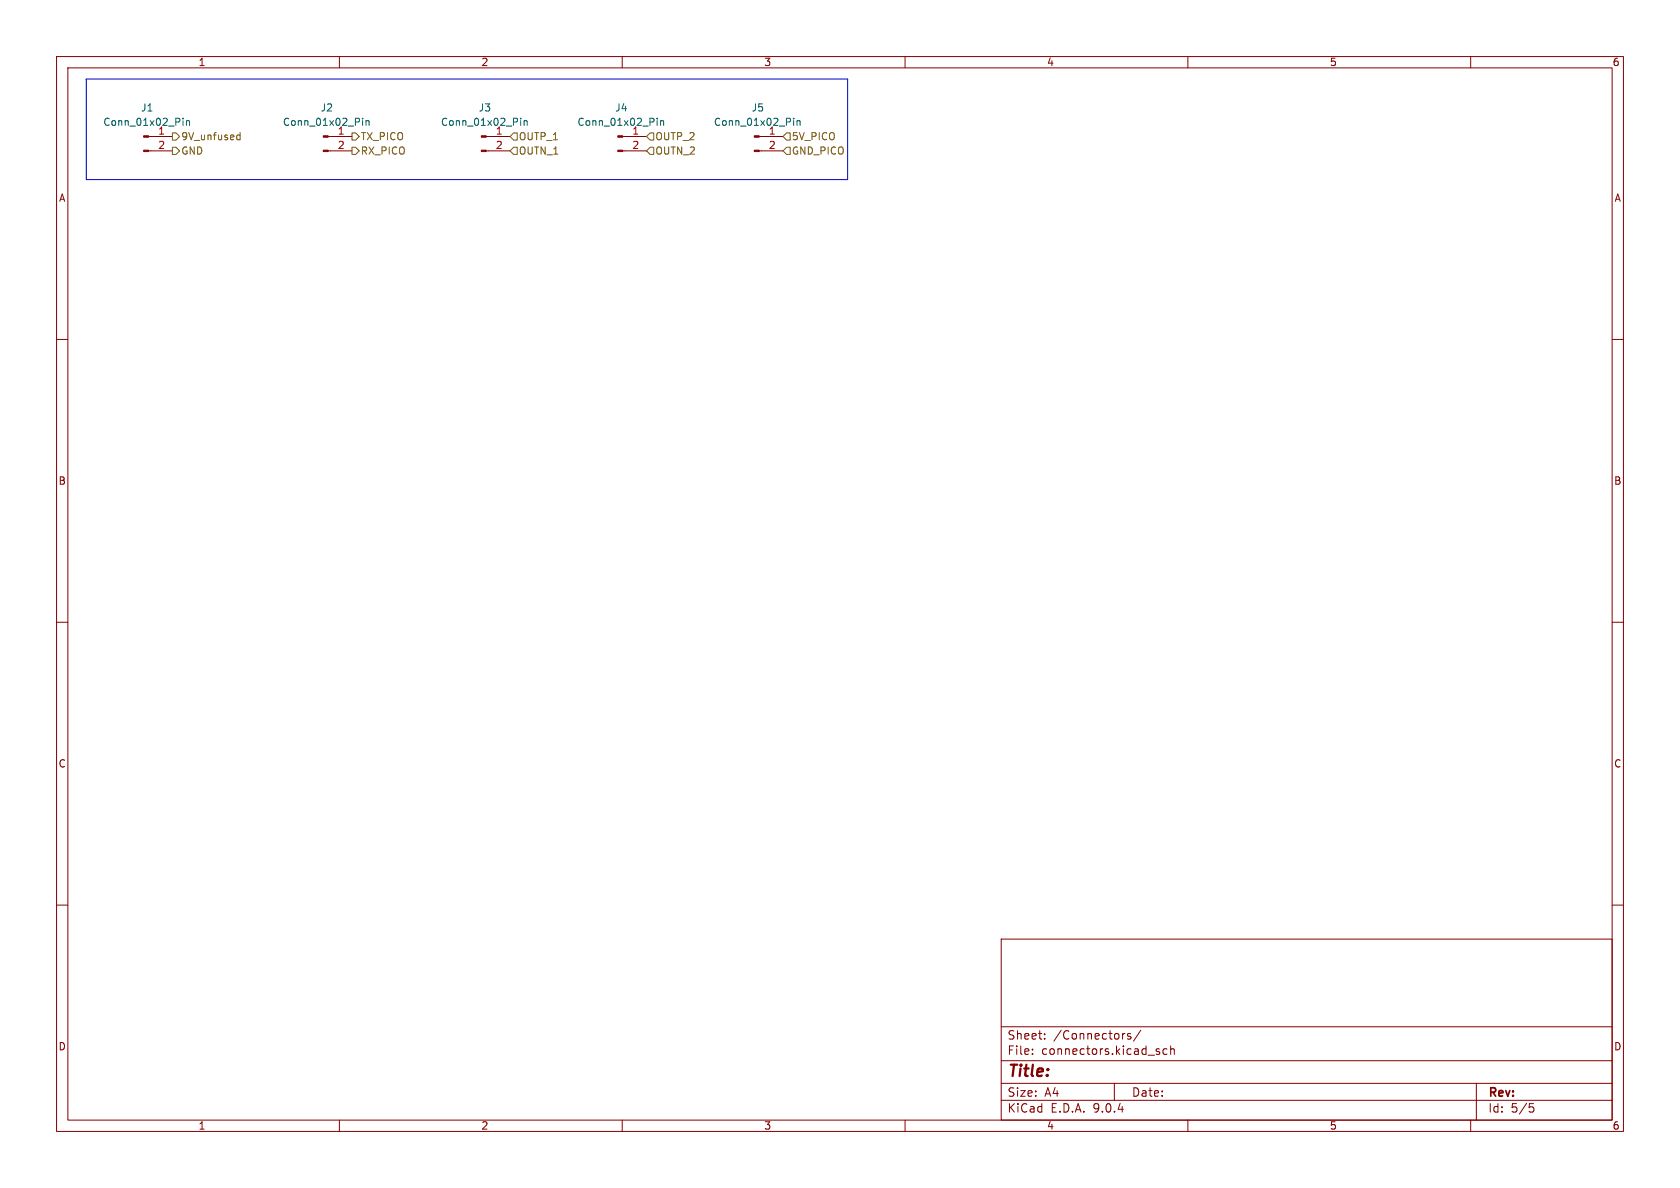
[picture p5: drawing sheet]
<svg xmlns="http://www.w3.org/2000/svg" width="297mm" height="210mm" viewBox="0 0 297 210" stroke-linecap="round" stroke-linejoin="round" font-family="sans-serif">
<g fill="none" stroke="#840000" stroke-width=".18">
<path d="M10 10h277v190h-277zM12 12h273v186h-273zM60 10v2M110 10v2M160 10v2M210 10v2M260 10v2M26.3 24.1h4.2M26.3 26.7h4.2M58 24.1h4.2M58 26.7h4.2M86 24.1h4.2"/>
<path d="M86 26.7h4.2M110.1 24.1h4.2M110.1 26.7h4.2M134.2 24.1h4.2M134.2 26.7h4.2M10 60h2M285 60h2M10 110h2M285 110h2M10 160h2M177 166h108v32h-108zM285 160h2"/>
<path d="M60 198v2M110 198v2M160 198v2M177 194.5h108M177 191.5h108M177 187.5h108M177 181.5h108M182.5 186.3v.1M182.5 185.5v.1M184.7 183.6v.1M184.7 182.8v.1M197 191.5v3"/>
<path d="M198.7 182.7h.2M199.9 182.8l-.4-.1-.2 .2 .1 .2 .5 .2v.3h-.6M201.7 182.1l-1.3 2M204.6 185.9l.4 .1v.2l-.2 .2h-.3M204.6 185.4l.4 .1M206.3 185.5l-.4-.1-.3 .3v.4l.1 .2h.6M207 185.5l.2-.1 .3 .1 .1 .9M207 184.9v1.5M210 198v2M260 198v2M261 191.5v6.5M270.4 195.1h.7"/>
<path d="M270.5 195.7h.4l.3 .3-.2 .5-.5 .1"/>
</g>
<g fill="#840000" stroke="#840000" stroke-width=".18">
<path d="M25.4 24h.9v.3h-.9z"/>
<path d="M25.4 26.5h.9v.3h-.9z"/>
<path d="M57.1 24h.9v.3h-.9z"/>
<path d="M57.1 26.5h.9v.3h-.9z"/>
<path d="M109.2 24h.9v.3h-.9z"/>
<path d="M109.2 26.5h.9v.3h-.9z"/>
<path d="M85.1 24h.9v.3h-.9z"/>
<path d="M85.1 26.5h.9v.3h-.9z"/>
<path d="M133.3 24h.9v.3h-.9z"/>
<path d="M133.3 26.5h.9v.3h-.9z"/>
</g>
<g fill="none" stroke="#006464" stroke-width=".18">
<path d="M32.4 20.9v.1M32.4 21.3v.9M33 21.3v.9M33 21.4l.1-.1 .3 .1 .1 .8M64.1 20.9v.1M64.1 21.3v.9M64.7 21.4l.2-.1 .3 .1 .1 .8M64.7 21.3v.9M92 20.9v.1M92 21.3v.9M92.6 21.4l.2-.1 .3 .1 .1 .8M92.6 21.3v.9"/>
<path d="M116.2 20.9v.1M116.2 21.3v.9M116.8 21.4l.2-.1 .3 .1v.8M116.8 21.3v.9M140.3 20.9v.1M140.3 21.3v.9M140.9 21.4l.2-.1 .3 .1 .1 .8M140.9 21.3v.9"/>
</g>
<g fill="none" stroke="#725600" stroke-width=".18">
<path d="M30.5 26h.6l.6 .7-.6 .6h-.6zM30.5 23.5h.6l.6 .6-.6 .7h-.6zM41.8 24.5l.3 .2 .3-.1M42.4 23.4v1.3M42.4 23.9h-.3l-.3 .2M62.2 26h.7l.6 .7-.6 .6h-.7zM62.2 23.5h.7l.6 .6-.6 .7h-.7zM90.2 26.7l.6-.7h.6v1.3h-.6zM90.2 24.1l.6-.6h.6v1.3h-.6zM114.9 23.5h.7v1.3h-.7l-.6-.7zM114.9 26h.7v1.3h-.7l-.6-.6zM139.1 23.5h.6v1.3h-.6l-.7-.7z"/>
<path d="M139.1 26h.6v1.3h-.6l-.7-.6z"/>
</g>
<path d="M15.2 14h134.7v17.8h-134.7z" fill="none" stroke="#0000c2" stroke-width=".18"/>
<text font-size="2.8" fill="#840000" x="178" y="190.9">Title:</text>
<g font-size="2.1" fill="#840000">
<text x="178" y="184">Sheet:</text>
<text x="186.2" y="184">/Connectors/</text>
<text x="178" y="186.7">File:</text>
<text x="184.1" y="186.7">connectors.kicad_sch</text>
<text x="178" y="196.9">KiCad</text>
<text x="178" y="194.1">Size:</text>
<text x="184.7" y="194.1">A4</text>
<text x="185.7" y="196.9">E.D.A.</text>
<text x="193.3" y="196.9">9.0.4</text>
<text x="200" y="194.1">Date:</text>
<text x="263" y="194.3">Rev:</text>
<text x="263" y="196.9">Id:</text>
<text x="267.1" y="196.9">5/5</text>
</g>
<g font-size="1.8" fill="#840000">
<text x="35" y="11.9">1</text>
<text x="85" y="11.9">2</text>
<text x="135" y="11.9">3</text>
<text x="185" y="11.9">4</text>
<text x="235" y="11.9">5</text>
<text x="285" y="11.9">6</text>
<text x="10.3" y="35.9">A</text>
<text x="285.3" y="35.9">A</text>
<text x="10.3" y="85.9">B</text>
<text x="285.3" y="85.9">B</text>
<text x="10.3" y="135.9">C</text>
<text x="285.3" y="135.9">C</text>
<text x="10.3" y="185.9">D</text>
<text x="285.3" y="185.9">D</text>
<text x="35" y="199.9">1</text>
<text x="85" y="199.9">2</text>
<text x="135" y="199.9">3</text>
<text x="185" y="199.9">4</text>
<text x="235" y="199.9">5</text>
<text x="285" y="199.9">6</text>
</g>
<g font-size="1.8" fill="#006464">
<text x="18.2" y="22.5">Conn_01x02_Pin</text>
<text x="24.8" y="19.9">J1</text>
<text x="27.9" y="23.9">1</text>
<text x="49.9" y="22.5">Conn_01x02_Pin</text>
<text x="56.6" y="19.9">J2</text>
<text x="59.6" y="23.9">1</text>
<text x="77.9" y="22.5">Conn_01x02_Pin</text>
<text x="84.5" y="19.9">J3</text>
<text x="87.6" y="23.9">1</text>
<text x="102" y="22.5">Conn_01x02_Pin</text>
<text x="108.7" y="19.9">J4</text>
<text x="111.7" y="23.9">1</text>
<text x="126.1" y="22.5">Conn_01x02_Pin</text>
<text x="132.8" y="19.9">J5</text>
<text x="135.8" y="23.9">1</text>
</g>
<g font-size="1.8" fill="#a90000">
<text x="27.9" y="26.4">2</text>
<text x="59.6" y="26.4">2</text>
<text x="87.6" y="26.4">2</text>
<text x="111.7" y="26.4">2</text>
<text x="135.8" y="26.4">2</text>
</g>
<g font-size="1.8" fill="#725600">
<text x="31.9" y="27.5">GND</text>
<text x="31.9" y="25">9V_unfused</text>
<text x="63.7" y="27.5">RX_PICO</text>
<text x="63.7" y="25">TX_PICO</text>
<text x="91.6" y="27.5">OUTN_1</text>
<text x="91.6" y="25">OUTP_1</text>
<text x="115.8" y="25">OUTP_2</text>
<text x="115.8" y="27.5">OUTN_2</text>
<text x="139.9" y="25">5V_PICO</text>
<text x="139.9" y="27.5">GND_PICO</text>
</g>
</svg>
